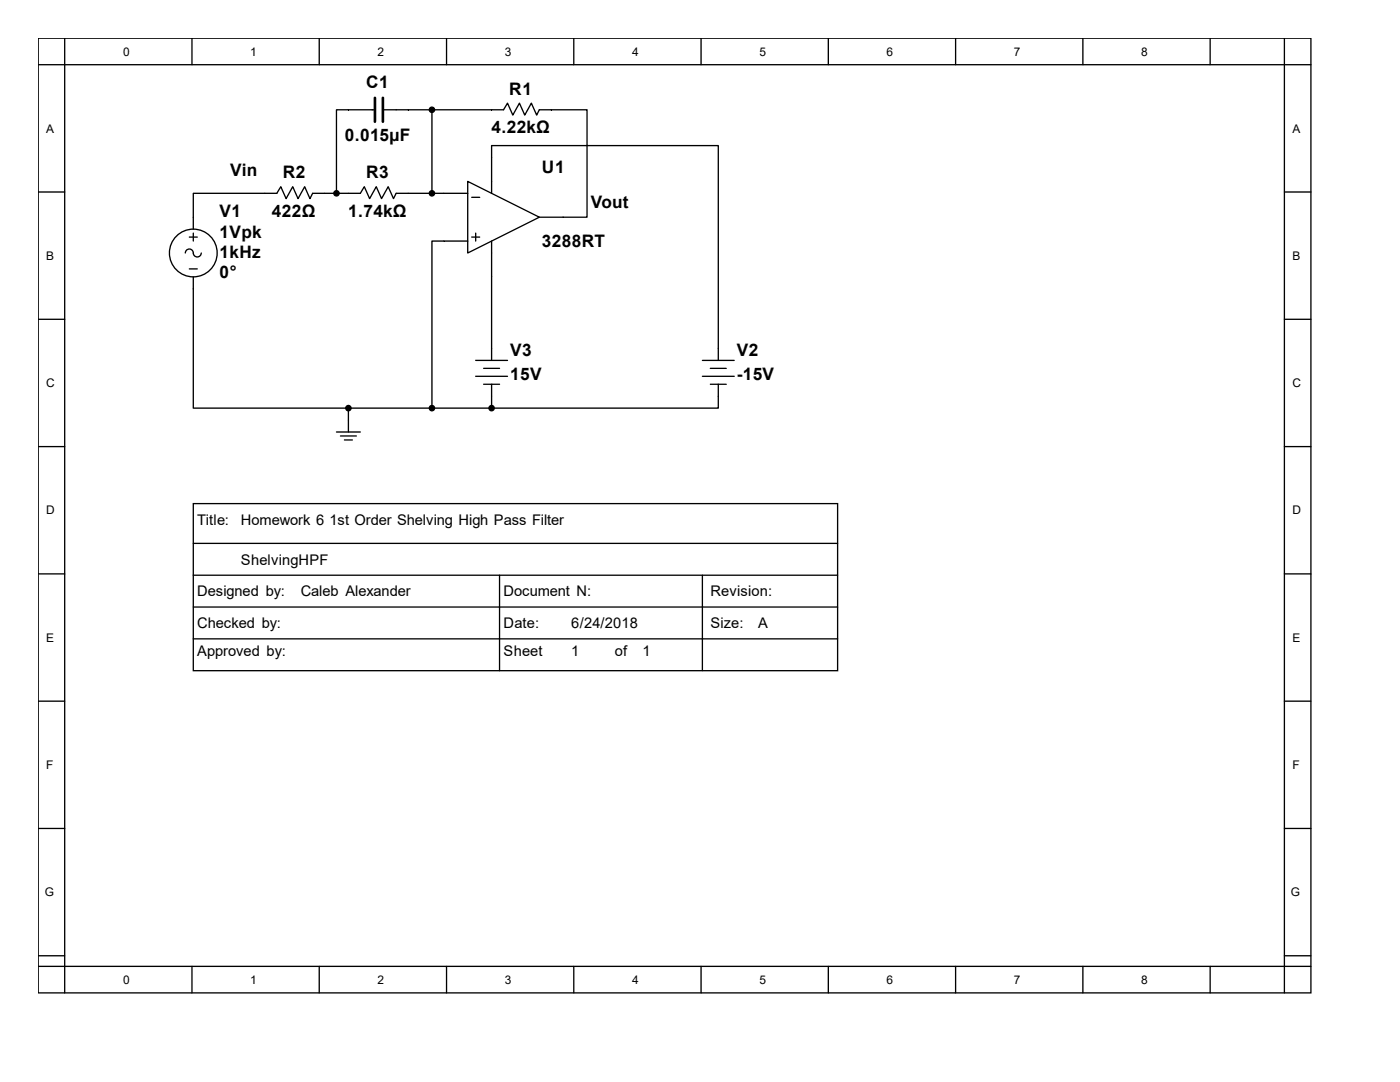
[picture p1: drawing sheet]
<svg xmlns="http://www.w3.org/2000/svg" width="279mm" height="216mm" viewBox="0 0 279 216" stroke-linecap="round" stroke-linejoin="round" font-family="sans-serif">
<g fill="none" stroke="#000" stroke-width=".26">
<path d="M7.6 7.6h254v190.5h-254zM7.6 12.9h254M12.9 7.6v190.5M38.3 7.6v5.3M63.7 7.6v5.3M89.1 7.6v5.3M114.5 7.6v5.3M139.9 7.6v5.3M165.3 7.6v5.3M190.7 7.6v5.3M216.1 7.6v5.3M241.5 7.6v5.3"/>
<path d="M256.3 7.6v190.5M7.6 38.3h5.3M74.8 21.9h-7.6v16.7M76.4 21.9h24.1l.8-1.3 1 2.4 1.4-2.4 1 2.4 1.3-2.4 1.1 2.4 .5-1.1h9.6v21.4h-9.6M86.2 21.9v16.7M93.3 36.2l14.3 7.1-14.3 7.2zM93.3 38.6h-14.2l-.6 1-1-2.3-1.4 2.3-1-2.3-1.3 2.3-1.1-2.3-.8 1.3h-9.5l-.5 1-1.1-2.3-1.3 2.3-1.1-2.3-1.3 2.3-1.1-2.3-.8 1.3h-16.6v7.1M94.1 39.4h1.6M98.1 38.6v-9.5h45.3v42.8M256.3 38.3h5.3M37 50.5a.79 .79 0 0 1 .8-.8 .79 .79 0 0 1 .8 .8 .79 .79 0 0 0 .8 .8 .79 .79 0 0 0 .8-.8M37.8 47.3h1.6"/>
<path d="M37.8 53.7h1.6M38.6 55.2v26.2h30.9M38.6 46.5v1.6M93.3 48.1h-7.1v33.3M94.1 47.3h1.6M94.9 46.5v1.6M98.1 48.1v23.8M7.6 63.7h5.3M94.9 71.9h6.4M94.9 75.1h6.4M96.5 73.5h3.2M96.5 76.7h3.2"/>
<path d="M98.1 76.7v4.7M140.2 71.9h6.3M140.2 75.1h6.3M141.8 73.5h3.1M141.8 76.7h3.1M143.4 76.7v4.7h-45.3M256.3 63.7h5.3M7.6 89.1h5.3M67.2 86.2h4.7M67.9 87h3.2M68.7 87.8h1.6M69.5 81.4v4.8"/>
<path d="M69.5 81.4h28.6M256.3 89.1h5.3M7.6 114.5h5.3M38.6 100.5h128.6v33.3h-128.6zM38.6 108.4h128.6M38.6 114.8h128.6M99.7 114.8v19M140.2 114.8v19M256.3 114.5h5.3M7.6 139.9h5.3M38.6 121.1h128.6M38.6 127.5h128.6"/>
<path d="M256.3 139.9h5.3M7.6 165.3h5.3M256.3 165.3h5.3M7.6 190.7h5.3M7.6 192.8h254M38.3 192.8v5.3M63.7 192.8v5.3M89.1 192.8v5.3M114.5 192.8v5.3M139.9 192.8v5.3M165.3 192.8v5.3M190.7 192.8v5.3"/>
<path d="M216.1 192.8v5.3M241.5 192.8v5.3M256.3 190.7h5.3"/>
<circle cx="38.6" cy="50.5" r="4.8"/>
</g>
<g fill="#000" stroke="#000" stroke-width=".26">
<circle cx="67.2" cy="38.6" r=".53"/>
<circle cx="86.2" cy="21.9" r=".53"/>
<circle cx="86.2" cy="38.6" r=".53"/>
<circle cx="69.5" cy="81.4" r=".53"/>
<circle cx="86.2" cy="81.4" r=".53"/>
<circle cx="98.1" cy="81.4" r=".53"/>
</g>
<path d="M74.8 19.5v4.8M76.4 19.5v4.8" fill="none" stroke="#000" stroke-width=".53"/>
<g font-size="3.4">
<text x="73.1" y="17.6">C1</text>
<text x="101.6" y="19">R1</text>
<text x="68.8" y="28.2">0.015µF</text>
<text x="98.1" y="26.6">4.22kΩ</text>
<text x="45.9" y="35.1">Vin</text>
<text x="56.4" y="35.6">R2</text>
<text x="73.1" y="35.6">R3</text>
<text x="108.2" y="34.5">U1</text>
<text x="117.9" y="41.4">Vout</text>
<text x="43.8" y="43.3">V1</text>
<text x="43.8" y="47.5">1Vpk</text>
<text x="54.3" y="43.3">422Ω</text>
<text x="69.5" y="43.3">1.74kΩ</text>
<text x="43.8" y="51.5">1kHz</text>
<text x="108.2" y="49.4">3288RT</text>
<text x="43.8" y="55.4">0°</text>
<text x="101.8" y="71.1">V3</text>
<text x="147" y="71.1">V2</text>
<text x="101.8" y="75.8">15V</text>
<text x="147" y="75.8">-15V</text>
</g>
<g font-size="2.9">
<text x="39.4" y="104.7">Title:</text>
<text x="48.1" y="104.7">Homework 6 1st Order Shelving High Pass Filter</text>
<text x="48.1" y="112.6">ShelvingHPF</text>
<text x="39.4" y="119">Designed by:</text>
<text x="60" y="119">Caleb Alexander</text>
<text x="100.5" y="119">Document N:</text>
<text x="141.8" y="119">Revision:</text>
<text x="39.4" y="125.3">Checked by:</text>
<text x="100.5" y="125.3">Date:</text>
<text x="114" y="125.3">6/24/2018</text>
<text x="141.8" y="125.3">Size:</text>
<text x="151.3" y="125.3">A</text>
<text x="39.4" y="130.9">Approved by:</text>
<text x="100.5" y="130.9">Sheet</text>
<text x="114" y="130.9">1</text>
<text x="122.7" y="130.9">of</text>
<text x="128.3" y="130.9">1</text>
</g>
<g font-size="2.4">
<text x="24.6" y="11.1">0</text>
<text x="50" y="11.1">1</text>
<text x="75.4" y="11.1">2</text>
<text x="100.8" y="11.1">3</text>
<text x="126.2" y="11.1">4</text>
<text x="151.6" y="11.1">5</text>
<text x="177" y="11.1">6</text>
<text x="202.4" y="11.1">7</text>
<text x="227.8" y="11.1">8</text>
<text x="9.2" y="26.5">A</text>
<text x="257.9" y="26.5">A</text>
<text x="9.2" y="51.9">B</text>
<text x="257.9" y="51.9">B</text>
<text x="9.2" y="77.3">C</text>
<text x="257.9" y="77.3">C</text>
<text x="9.2" y="102.7">D</text>
<text x="257.9" y="102.7">D</text>
<text x="9.2" y="128.1">E</text>
<text x="257.9" y="128.1">E</text>
<text x="9.2" y="153.5">F</text>
<text x="257.9" y="153.5">F</text>
<text x="8.9" y="178.9">G</text>
<text x="257.6" y="178.9">G</text>
<text x="24.6" y="196.3">0</text>
<text x="50" y="196.3">1</text>
<text x="75.4" y="196.3">2</text>
<text x="100.8" y="196.3">3</text>
<text x="126.2" y="196.3">4</text>
<text x="151.6" y="196.3">5</text>
<text x="177" y="196.3">6</text>
<text x="202.4" y="196.3">7</text>
<text x="227.8" y="196.3">8</text>
</g>
</svg>
